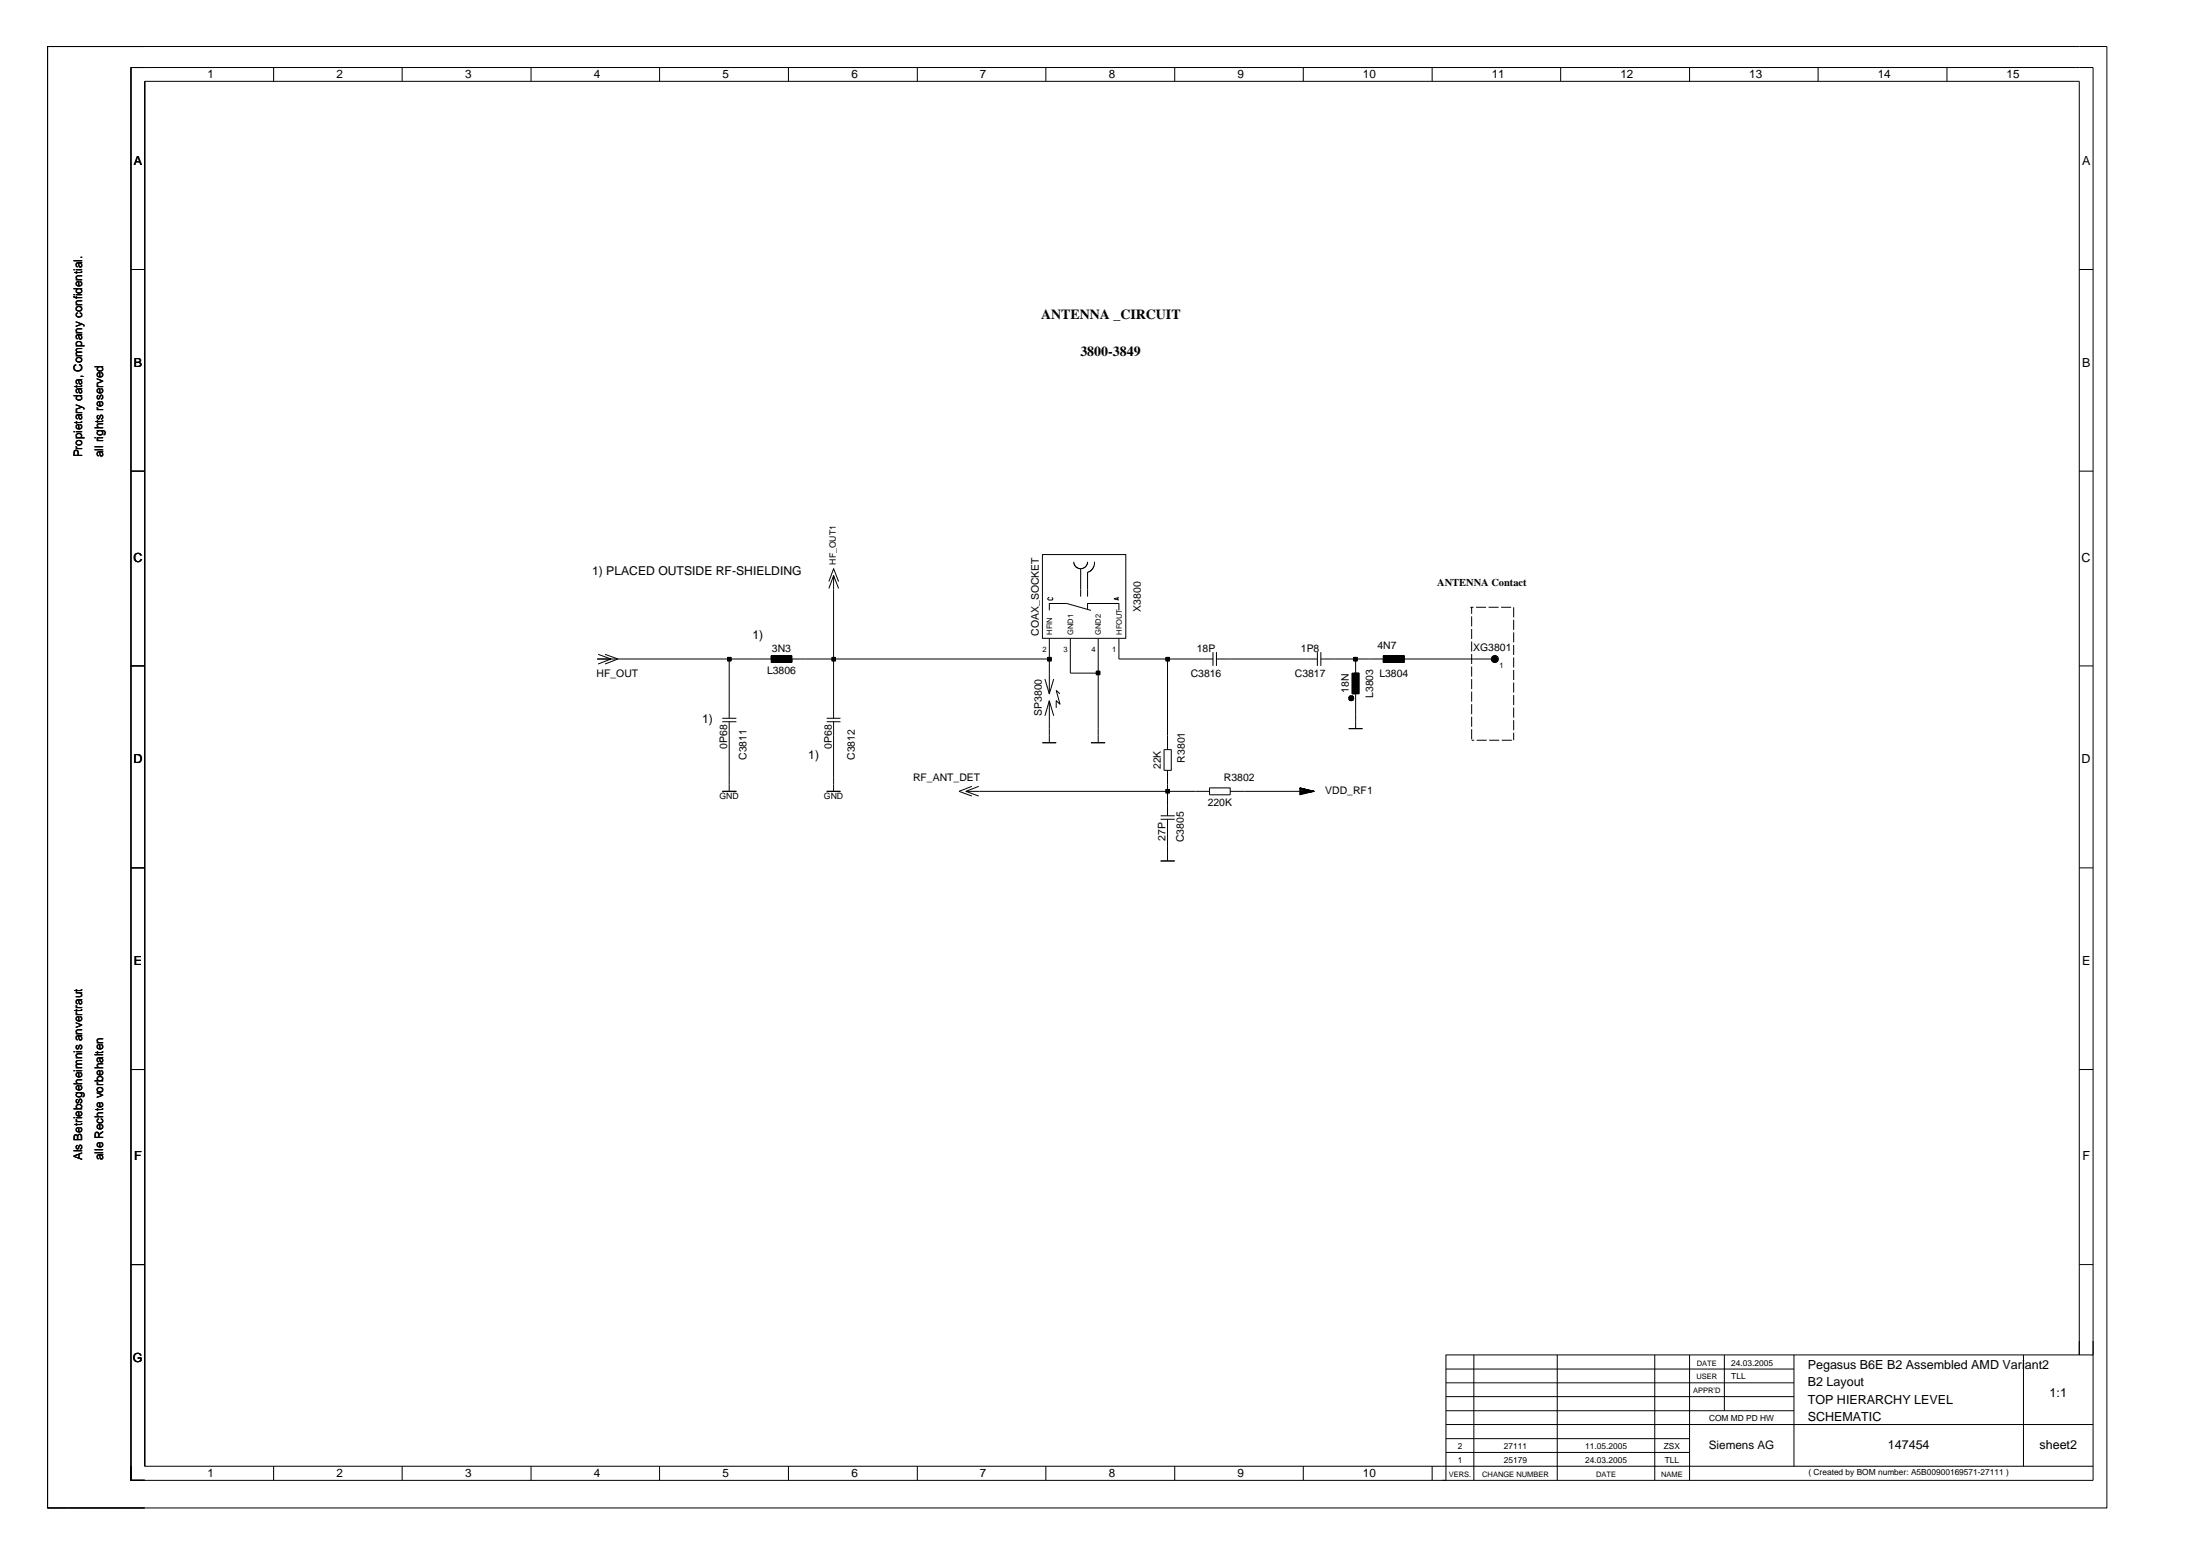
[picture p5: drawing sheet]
<svg xmlns="http://www.w3.org/2000/svg" width="594mm" height="420mm" viewBox="0 0 594 420" stroke-linecap="round" stroke-linejoin="round" font-family="sans-serif">
<g fill="none" stroke="#000" stroke-width=".27">
<path d="M12.8 12.6h556.1v394.5h-556.1zM73.9 18.2v3.8M108.6 18.2v3.8M143.4 18.2v3.8M178.1 18.2v3.8M212.9 18.2v3.8M247.7 18.2v3.8M282.4 18.2v3.8M317.2 18.2v3.8M351.9 18.2v3.8M386.7 18.2v3.8M421.4 18.2v3.8"/>
<path d="M456.2 18.2v3.8M491 18.2v3.8M525.8 18.2v3.8M35.4 72.8h3.7M561.5 72.8h3.7M35.4 127.2h3.7M561.5 127.2h3.7M223.8 157l1.3-3.5 1.4 3.5M225.1 155.4l-1.3 3.5M226.5 158.9l-1.4-3.5v38.5M281.5 149.7h22.5v22.6h-22.5zM290 151.7v.6l.5 .7 .9 .5h.8l.9-.4 .5-.8 .1-.6"/>
<path d="M291.8 153.5v7.6M293.7 154.5v6.6M295.5 151.7v.7l-.3 1-.8 .8-.7 .3M35.4 179.8h3.7M161.3 177.9h47M161.5 176.6l3.5 1.3-3.5 1.4M163.4 176.6l3.5 1.3-3.5 1.4M196.5 177.5h.9v.9h-.9zM196.9 177.9v16M208.3 177h5.5v1.8h-5.5zM208.3 178.1h5.5h-5.5M208.3 178.3h5.5h-5.5"/>
<path d="M208.3 178.6h5.5h-5.5M208.3 178.7h5.5M208.3 178.8h5.5M208.3 177.1h5.5M208.3 177.2h5.5M208.3 177.3h5.5M208.3 177.5h5.5M208.3 177.6h5.5M208.3 177.7h5.5M208.3 177.8h5.5M208.3 178h5.5M208.3 178.2h5.5"/>
<path d="M208.3 178.3h5.5M208.3 178.4h5.5M208.3 178.5h5.5M213.8 177.2h-5.5h5.5M213.8 177.4h-5.5h5.5M213.8 177.7h-5.5h5.5M213.8 177.9h-5.5h5.5M213.8 177.9h69.6M224.7 177.5h.9v.9h-.9zM282.9 177.5h1v.9h-1zM283.4 164.8v-1.9h4.7l6.5 1.9M283.4 161.3l-.5 .3 .3 .4h.9l.2-.4-.3-.3"/>
<path d="M283.4 172.3v15M289 172.3v9.4h7.6M293.7 164.5v-1.6h8.4v1.9M296.6 172.3v28.2M301.8 161.4v.5M302.1 172.3v5.6h25.4M302.1 161.3l-1.3 .4 1.3 .3M314.8 177.5h1v.9h-1zM315.3 177.9v24.5M327.5 176.1v3.7M328.5 177.9h27.2M328.5 176.1v3.7"/>
<path d="M355.7 176.1v3.7M356.7 177.9h16.8M356.7 176.1v3.7M365.6 177.5h.9v.9h-.9zM366.1 177.9v3.8M373.5 177h5.7v1.8h-5.7zM373.5 177.2h5.7h-5.7M373.5 177.4h5.7h-5.7M373.5 177.7h5.7h-5.7M373.5 177.9h5.7h-5.7M373.5 178.7h5.7M373.5 178.8h5.7"/>
<path d="M373.5 177.1h5.7M373.5 177.2h5.7M373.5 177.3h5.7M373.5 177.5h5.7M373.5 177.6h5.7M373.5 177.7h5.7M373.5 177.8h5.7M373.5 178h5.7M373.5 178.2h5.7M373.5 178.3h5.7M373.5 178.4h5.7M373.5 178.5h5.7"/>
<path d="M379.2 178.1h-5.7h5.7M379.2 178.3h-5.7h5.7M379.2 178.6h-5.7h5.7M379.2 177.9h24.5M397.4 166.4v2.7M397.4 169.8v2.7M397.4 173.2v2.7M397.4 176.6v2.7M397.4 179.9v2.8M397.9 163.9l-.8 .1h.3v1.7M398.6 163.9h2.7M402 163.9h2.7"/>
<path d="M403.5 177.6l.5 .1-.2 .6-.5-.2zM405.4 163.9h2.7M408.7 163.9v2.8M408.7 167.3v2.7M408.7 170.7v2.7M408.7 174.1v2.7M408.7 177.5v2.7M561.5 179.8h3.7M195 194.8h3.9M195 193.9h3.9M196.9 194.8v18.8M223.2 194.8h3.8"/>
<path d="M223.2 193.9h3.8M225.1 194.8v18.8M282.2 183.3l1.2 4 1.1-4M283.4 189.2v11.3M283.4 189.2l1.1 4M283.4 189.2l-1.2 4M286.2 187.3l-1-.9 1 3.7-1-.9v1.9M296.1 181.2h.9v.9h-.9zM364.2 196.7h3.7M365.1 181.7h1.9v5.6h-1.9zM365.1 181.7v5.6M365.2 181.7v5.6"/>
<path d="M365.3 181.7v5.6M365.4 181.7v5.6v-5.6M365.5 181.7v5.6M365.6 181.7v5.6M365.6 181.7v5.6v-5.6M365.7 181.7v5.6M365.8 187.3v-5.6v5.6M365.9 181.7v5.6M366 181.7v5.6M366.1 187.3v-5.6v5.6M366.1 187.3v9.4M366.2 181.7v5.6"/>
<path d="M366.3 187.3v-5.6v5.6M366.4 181.7v5.6M366.5 181.7v5.6M366.6 187.3v-5.6v5.6M366.7 181.7v5.6M366.8 187.3v-5.6v5.6M366.9 181.7v5.6M397.4 183.3v2.7M397.4 186.7v2.7M397.4 190.1v2.7M397.4 193.5v2.7M397.4 196.9v2.7"/>
<path d="M397.4 199.8h.7M398.8 199.8h2.7M402.1 199.8h2.7M405.5 199.8h2.7M408.7 180.9v2.7M408.7 184.3v2.7M408.7 187.6v2.8M408.7 191v2.7M408.7 194.4v2.7M408.7 197.8v2M195 213.6h3.9M223.2 213.6h3.8"/>
<path d="M260.8 213.6h54.5v6.6M262.4 212.3l-3.4 1.3 3.4 1.3M264.3 212.3l-3.5 1.3 3.5 1.3M281.5 200.5h3.7M294.6 200.5h3.8M314.3 202.4h2v5.6h-2zM314.8 213.1h1v1h-1zM315.3 208v5.6h11.3M326.6 212.7h5.6v1.9h-5.6zM351 212.7l3.8 .9-3.8 1v-1.9l3.8 .9-3.8-.7M351 213l3.8 .6-3.8-.4M351 213.5l3.8 .1h-22.6"/>
<path d="M351 213.8l3.8-.2-3.8 .4M351 214.2l3.8-.6-3.8 .8M35.4 234.3h3.7M313.4 221.2h3.8M313.4 220.2h3.8M313.4 232.4h3.8M315.3 221.2v11.2M561.5 234.3h3.7M35.4 288.7h3.7M561.5 288.7h3.7M35.4 341.4h3.7M561.5 341.4h3.7"/>
<path d="M390.5 377h93.9M390.5 373.3h93.9M390.5 369.6h93.9M398 365.8v33.9M420.5 365.8v33.9M446.8 365.8v33.9M456.2 365.8v33.9M465.6 365.8v15.1M484.4 365.8v30M546.4 365.8v30M561.5 365.8v-343.8h-522.4v373.8h526.1M565.2 365.8v-347.6h-529.8v381.5h3.7"/>
<path d="M35.4 395.8v3.9h3.7M39.1 399.7h526.1v-33.9h-174.7v33.9M73.9 395.8v3.9M108.6 395.8v3.9M143.4 395.8v3.9M178.1 395.8v3.9M212.9 395.8v3.9M247.7 395.8v3.9M282.4 395.8v3.9M317.2 395.8v3.9M351.9 395.8v3.9M386.7 395.8v3.9"/>
<path d="M390.5 392.1h65.7M390.5 388.4h65.7M390.5 384.6h174.7M390.5 380.9h93.9"/>
<circle cx="403.6" cy="177.9" r=".69"/>
<circle cx="403.7" cy="177.9" r=".17"/>
<circle cx="403.7" cy="177.9" r=".94"/>
<circle cx="403.7" cy="177.9" r=".51"/>
</g>
<g fill="none" stroke="#000" stroke-width=".59">
<path d="M364.5 188.3l.6-.1 .1 .5-.5 .1zM364.6 188.3l.5-.1v.5l-.4 .1zM364.7 188.4l.3-.1 .1 .3-.3 .1z"/>
<circle cx="364.9" cy="188.5" r=".51"/>
</g>
<g fill="#000">
<path d="M196.5 177.5h.9v.9h-.9z" fill-rule="evenodd"/>
<path d="M224.7 177.5h.9v.9h-.9z" fill-rule="evenodd"/>
<path d="M282.9 177.5h1v.9h-1z" fill-rule="evenodd"/>
<path d="M314.8 177.5h1v.9h-1z" fill-rule="evenodd"/>
<path d="M365.6 177.5h.9v.9h-.9z" fill-rule="evenodd"/>
<path d="M296.1 181.2h.9v.9h-.9z" fill-rule="evenodd"/>
<path d="M314.8 213.1h1v1h-1z" fill-rule="evenodd"/>
</g>
<g font-size="3.8">
<text x="281.1" y="86.1">ANTENNA _CIRCUIT</text>
<text x="291.7" y="96.2">3800-3849</text>
</g>
<g font-size="3.4">
<text x="36.1" y="44.6">A</text>
<text x="562.2" y="44.6">A</text>
<text x="36.1" y="99">B</text>
<text x="562.2" y="99">B</text>
<text x="36" y="151.7">C</text>
<text x="562.1" y="151.7">C</text>
<text x="36" y="206.1">D</text>
<text x="562.1" y="206.1">D</text>
<text x="36.1" y="260.6">E</text>
<text x="562.2" y="260.6">E</text>
<text x="36.2" y="313.2">F</text>
<text x="562.3" y="313.2">F</text>
<text x="35.9" y="367.7">G</text>
<text x="488.2" y="369.6">Pegasus B6E B2 Assembled AMD Variant2</text>
<text x="488.2" y="374.3">B2 Layout</text>
<text x="553.5" y="377">1:1</text>
<text x="488.2" y="379">TOP HIERARCHY LEVEL</text>
<text x="488.2" y="383.7">SCHEMATIC</text>
<text x="509.8" y="391.2">147454</text>
<text x="550.7" y="391.2">sheet2</text>
</g>
<g font-size="3.3">
<text x="159.9" y="155.1">1) PLACED OUTSIDE RF-SHIELDING</text>
<text x="203.2" y="172.6">1)</text>
<text x="189.6" y="195.3">1)</text>
<text x="218.3" y="204.8">1)</text>
</g>
<g font-size="3.2">
<text x="56.1" y="21">1</text>
<text x="90.9" y="21">2</text>
<text x="125.6" y="21">3</text>
<text x="160.4" y="21">4</text>
<text x="195.1" y="21">5</text>
<text x="229.9" y="21">6</text>
<text x="264.6" y="21">7</text>
<text x="299.4" y="21">8</text>
<text x="334.2" y="21">9</text>
<text x="368" y="21">10</text>
<text x="402.8" y="21">11</text>
<text x="437.6" y="21">12</text>
<text x="472.3" y="21">13</text>
<text x="507.1" y="21">14</text>
<text x="541.9" y="21">15</text>
<text x="22.2" y="123.5" transform="rotate(-90 22.2 123.5)">Propietary data, Company confidential.</text>
<text x="27.8" y="123.5" transform="rotate(-90 27.8 123.5)">all rights reserved</text>
<text x="22.2" y="313.2" transform="rotate(-90 22.2 313.2)">Als Betriebsgeheimnis anvertraut</text>
<text x="27.8" y="313.2" transform="rotate(-90 27.8 313.2)">alle Rechte vorbehalten</text>
<text x="461.4" y="391.2">Siemens AG</text>
<text x="56.1" y="398.7">1</text>
<text x="90.9" y="398.7">2</text>
<text x="125.6" y="398.7">3</text>
<text x="160.4" y="398.7">4</text>
<text x="195.1" y="398.7">5</text>
<text x="229.9" y="398.7">6</text>
<text x="264.6" y="398.7">7</text>
<text x="299.4" y="398.7">8</text>
<text x="334.2" y="398.7">9</text>
<text x="368" y="398.7">10</text>
</g>
<g font-size="2.8">
<text x="388.1" y="158.2">ANTENNA Contact</text>
<text x="308" y="165.1" transform="rotate(-90 308 165.1)">X3800</text>
<text x="280.6" y="171.6" transform="rotate(-90 280.6 171.6)">COAX_SOCKET</text>
<text x="208.5" y="176.1">3N3</text>
<text x="323.2" y="176.1">18P</text>
<text x="351.3" y="176.1">1P8</text>
<text x="372" y="175.2">4N7</text>
<text x="397.8" y="175.6">XG3801</text>
<text x="161.1" y="182.8">HF_OUT</text>
<text x="207.1" y="181.8">L3806</text>
<text x="321.5" y="182.8">C3816</text>
<text x="349.6" y="182.8">C3817</text>
<text x="372.5" y="182.8">L3804</text>
<text x="364.2" y="187.1" transform="rotate(-90 364.2 187.1)">18N</text>
<text x="370.8" y="188.4" transform="rotate(-90 370.8 188.4)">L3803</text>
<text x="281.3" y="193.3" transform="rotate(-90 281.3 193.3)">SP3800</text>
<text x="196.4" y="202.2" transform="rotate(-90 196.4 202.2)">0P68</text>
<text x="224.6" y="202.2" transform="rotate(-90 224.6 202.2)">0P68</text>
<text x="201.6" y="205.2" transform="rotate(-90 201.6 205.2)">C3811</text>
<text x="230.8" y="205.2" transform="rotate(-90 230.8 205.2)">C3812</text>
<text x="313.5" y="207.7" transform="rotate(-90 313.5 207.7)">22K</text>
<text x="320" y="205.9" transform="rotate(-90 320 205.9)">R3801</text>
<text x="246.6" y="210.8">RF_ANT_DET</text>
<text x="330.5" y="210.8">R3802</text>
<text x="357.9" y="214.5">VDD_RF1</text>
<text x="326.1" y="217.5">220K</text>
<text x="314.8" y="227" transform="rotate(-90 314.8 227)">27P</text>
<text x="319.7" y="227.4" transform="rotate(-90 319.7 227.4)">C3805</text>
</g>
<g font-size="2.3">
<text x="225.7" y="152.5" transform="rotate(-90 225.7 152.5)">HF_OUT1</text>
<text x="194.3" y="215.8">GND</text>
<text x="222.5" y="215.8">GND</text>
<text x="467.5" y="368.7">24.03.2005</text>
<text x="467.5" y="372.4">TLL</text>
<text x="461.5" y="383.7">COM MD PD HW</text>
<text x="393.6" y="394.9">1</text>
<text x="393.6" y="391.2">2</text>
<text x="406.1" y="391.2">27111</text>
<text x="406.1" y="394.9">25179</text>
<text x="428.1" y="394.9">24.03.2005</text>
<text x="428.1" y="391.2">11.05.2005</text>
<text x="449.3" y="391.2">ZSX</text>
<text x="449.6" y="394.9">TLL</text>
<text x="488.4" y="398.2">( Created by BOM number: A5B00900169571-27111 )</text>
</g>
<g font-size="2">
<text x="284.1" y="171.4" transform="rotate(-90 284.1 171.4)">HFIN</text>
<text x="289.8" y="171.4" transform="rotate(-90 289.8 171.4)">GND1</text>
<text x="297.3" y="171.4" transform="rotate(-90 297.3 171.4)">GND2</text>
<text x="302.9" y="171.4" transform="rotate(-90 302.9 171.4)">HFOUT</text>
<text x="281.5" y="176.1">2</text>
<text x="287.2" y="176.1">3</text>
<text x="294.7" y="176.1">4</text>
<text x="300.3" y="176.1">1</text>
<text x="405" y="180.3">1</text>
<text x="458.2" y="368.7">DATE</text>
<text x="457.2" y="376.1">APPR’D</text>
<text x="458.1" y="372.4">USER</text>
<text x="391.2" y="398.7">VERS.</text>
<text x="400.2" y="398.7">CHANGE NUMBER</text>
<text x="431" y="398.7">DATE</text>
<text x="448.6" y="398.7">NAME</text>
</g>
<text font-size="1.7" x="403.7" y="177.9">-</text>
</svg>
